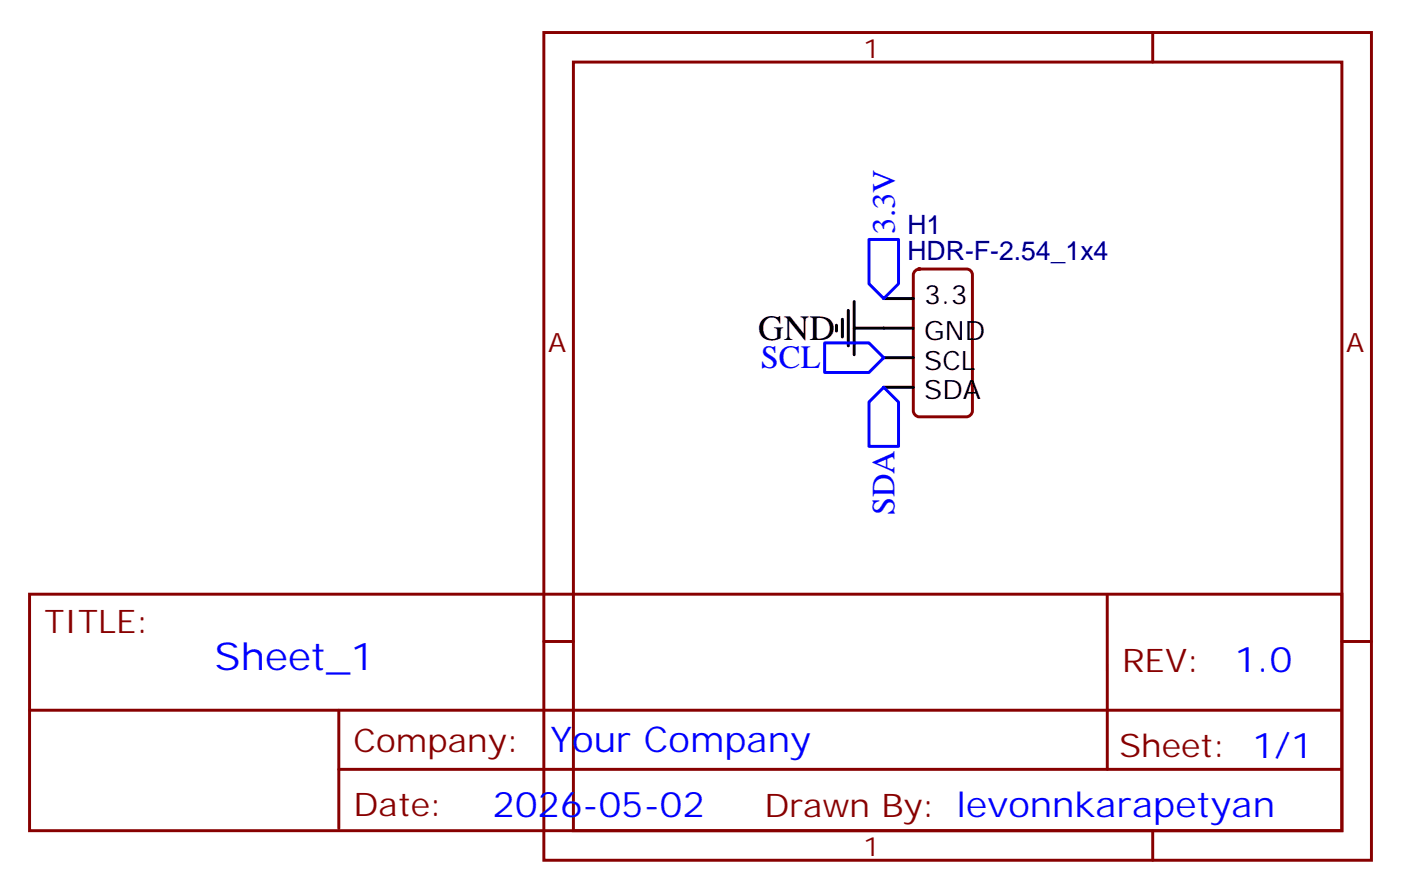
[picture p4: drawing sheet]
<svg xmlns="http://www.w3.org/2000/svg" width="167mm" height="106mm" viewBox="0 0 167 106" stroke-linecap="round" stroke-linejoin="round" font-family="sans-serif">
<path d="M64.9 3.9h98.8v98.8h-98.8zM68.4 7.4h91.8v91.7h-91.8zM137.6 3.9v3.5M109.2 32.3l.5-.2h5.7a.71 .71 0 0 1 .7 .7v16.2a.76 .76 0 0 1-.7 .7h-5.7a.76 .76 0 0 1-.7-.7v-16.2zM3.5 70.9h156.7v28.2h-156.7zM64.9 76.6h3.5M132.2 70.9v20.9M160.2 76.6h3.5M3.6 84.8h156.4M40.4 91.8h119.6M40.4 84.8v14.1M137.6 99.1v3.6" fill="none" stroke="#870000" stroke-width=".35"/>
<path d="M99.8 38.8v.7M100.5 38.1v2.1M101.2 37v4.3M102 39.2h7M102 36v6.3M105.5 35.6h3.5M105.5 42.7h3.5M105.5 46.2h3.5" fill="none" stroke="#000" stroke-width=".35"/>
<path d="M103.7 28.6h3.5v5.3l-1.7 1.7-1.8-1.7zM98.4 40.9h5.3l1.8 1.8-1.8 1.8h-5.3zM105.5 46.2l1.7 1.8v5.3h-3.5v-5.3z" fill="none" stroke="#00f" stroke-width=".35"/>
<text font-size="4.6" fill="#00f" x="25.6" y="79.9">Sheet_1</text>
<text font-size="4.2" x="90.5" y="40.6">GND</text>
<g font-size="4.2" fill="#00f">
<text x="147.3" y="80.2">1.0</text>
<text x="65.7" y="89.7">Your Company</text>
<text x="58.8" y="97.5">2026-05-02</text>
</g>
<g font-size="3.9" fill="#00f">
<text x="106.8" y="27.9" transform="rotate(-90 106.8 27.9)">3.3V</text>
<text x="90.8" y="44">SCL</text>
<text x="106.8" y="61.5" transform="rotate(-90 106.8 61.5)">SDA</text>
</g>
<g font-size="3.9" fill="#800">
<text x="5.3" y="75.5">TITLE:</text>
<text x="133.9" y="80.2">REV:</text>
<text x="42.2" y="89.7">Company:</text>
<text x="133.6" y="90.3">Sheet: 1/1</text>
<text x="42.2" y="97.4">Date:</text>
<text x="91.2" y="97.5">Draw</text>
<text x="101.4" y="97.5">n By: levonnkarapetyan</text>
</g>
<g font-size="3.2" fill="#800">
<text x="103" y="6.9">1</text>
<text x="65.4" y="42">A</text>
<text x="160.7" y="42">A</text>
<text x="103" y="102.1">1</text>
</g>
<g font-size="3.2" fill="#000080">
<text x="108.3" y="27.9">H1</text>
<text x="108.3" y="31">HDR-F-2.54_1x4</text>
</g>
<g font-size="3.2">
<text x="110.3" y="36.3">3.3</text>
<text x="110.3" y="40.6">GND</text>
<text x="110.3" y="44.1">SCL</text>
<text x="110.3" y="47.6">SDA</text>
</g>
</svg>
